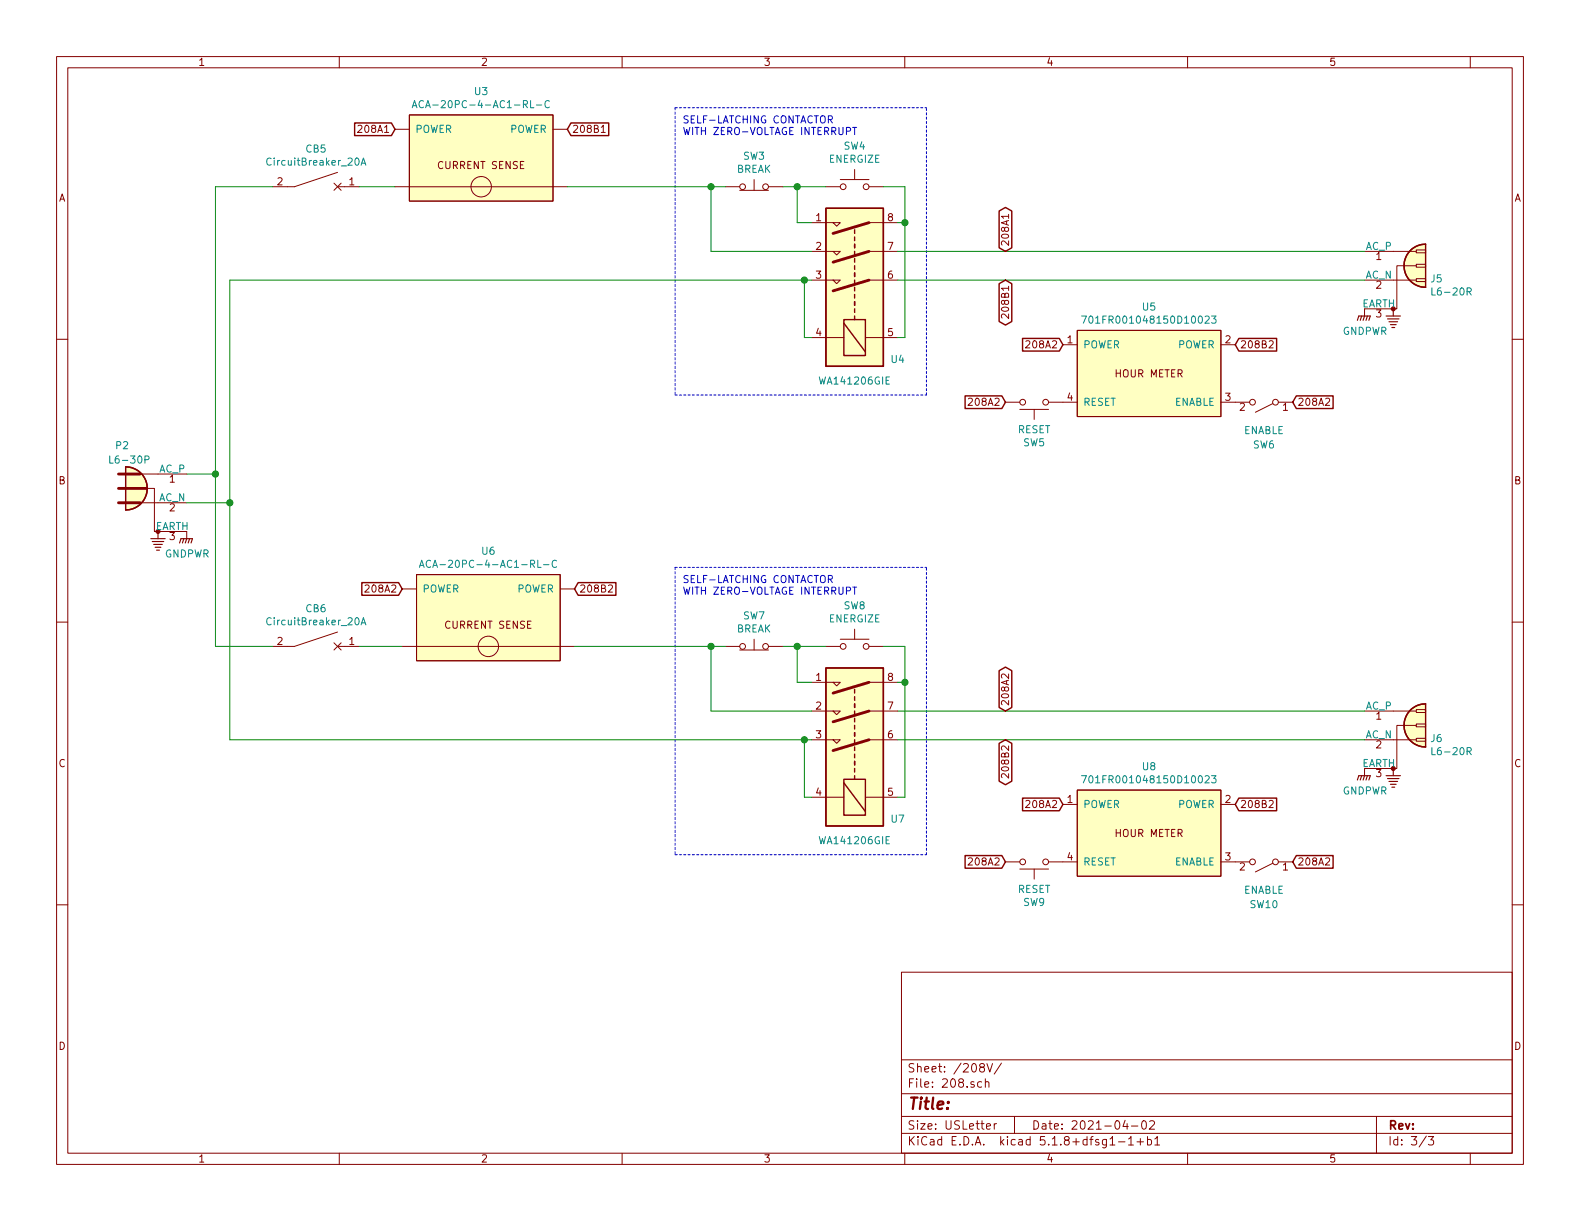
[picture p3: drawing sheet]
EESchema Schematic File Version 4
EELAYER 30 0
EELAYER END
$Descr USLetter 11000 8500
encoding utf-8
Sheet 3 3
Title ""
Date "2021-04-02"
Rev ""
Comp ""
Comment1 ""
Comment2 ""
Comment3 ""
Comment4 ""
$EndDescr
$Comp
L UWChem_Contactor:WA141206GIE U?
U 1 1
P 5950 2000
AR Path="/6067CC61/606A2AC0" Ref="U?"  Part="1" 
AR Path="/6067DEAB/606A2AC0" Ref="U?"  Part="1" 
AR Path="/6067E3D5/606A2AC0" Ref="U4"  Part="1" 
F 0 "U4" H 6250 1500 50  0000 C CNN
F 1 "WA141206GIE" H 5950 1350 50  0000 C CNN
F 2 "" H 4600 2450 50  0001 C CNN
F 3 "" H 4600 2450 50  0001 C CNN
	1    5950 2000
	1    0    0    -1  
$EndComp
$Comp
L Switch:SW_Push_Open SW?
U 1 1
P 5250 1300
AR Path="/6067CC61/606A2AC6" Ref="SW?"  Part="1" 
AR Path="/6067DEAB/606A2AC6" Ref="SW?"  Part="1" 
AR Path="/6067E3D5/606A2AC6" Ref="SW3"  Part="1" 
F 0 "SW3" H 5250 1515 50  0000 C CNN
F 1 "BREAK" H 5250 1424 50  0000 C CNN
F 2 "" H 5250 1500 50  0001 C CNN
F 3 "~" H 5250 1500 50  0001 C CNN
	1    5250 1300
	1    0    0    -1  
$EndComp
Wire Wire Line
	6300 1300 6150 1300
Wire Wire Line
	6300 2350 6250 2350
Wire Wire Line
	6250 1550 6300 1550
Wire Wire Line
	5650 1750 4950 1750
$Comp
L Connector:Conn_WallSocket_Earth J?
U 1 1
P 9700 5150
AR Path="/6067CC61/606A2AEE" Ref="J?"  Part="1" 
AR Path="/6067DEAB/606A2AEE" Ref="J?"  Part="1" 
AR Path="/6067E3D5/606A2AEE" Ref="J6"  Part="1" 
F 0 "J6" H 9955 5161 50  0000 L CNN
F 1 "L6-20R" H 9955 5070 50  0000 L CNN
F 2 "" H 9400 5250 50  0001 C CNN
F 3 "~" H 9400 5250 50  0001 C CNN
	1    9700 5150
	1    0    0    -1  
$EndComp
$Comp
L Connector:Conn_WallPlug_Earth P?
U 1 1
P 1000 3400
AR Path="/6067CC61/606A2B21" Ref="P?"  Part="1" 
AR Path="/6067E3D5/606A2B21" Ref="P2"  Part="1" 
F 0 "P2" H 850 3700 50  0000 C CNN
F 1 "L6-30P" H 900 3600 50  0000 C CNN
F 2 "" H 1400 3400 50  0001 C CNN
F 3 "~" H 1400 3400 50  0001 C CNN
	1    1000 3400
	1    0    0    -1  
$EndComp
$Comp
L power:GNDPWR #PWR?
U 1 1
P 1300 3700
AR Path="/6067CC61/606A2B2F" Ref="#PWR?"  Part="1" 
AR Path="/6067E3D5/606A2B2F" Ref="#PWR04"  Part="1" 
F 0 "#PWR04" H 1300 3500 50  0001 C CNN
F 1 "GNDPWR" H 1304 3546 50  0000 C CNN
F 2 "" H 1300 3650 50  0001 C CNN
F 3 "" H 1300 3650 50  0001 C CNN
	1    1300 3700
	1    0    0    -1  
$EndComp
Wire Wire Line
	5600 1950 5600 2350
Wire Wire Line
	5600 2350 5650 2350
Connection ~ 5600 1950
Wire Wire Line
	5600 1950 5650 1950
$Comp
L Switch:SW_Push SW?
U 1 1
P 5950 1300
AR Path="/6067CC61/606A2B39" Ref="SW?"  Part="1" 
AR Path="/6067DEAB/606A2B39" Ref="SW?"  Part="1" 
AR Path="/6067E3D5/606A2B39" Ref="SW4"  Part="1" 
F 0 "SW4" H 5950 1585 50  0000 C CNN
F 1 "ENERGIZE" H 5950 1494 50  0000 C CNN
F 2 "" H 5950 1500 50  0001 C CNN
F 3 "~" H 5950 1500 50  0001 C CNN
	1    5950 1300
	1    0    0    -1  
$EndComp
Wire Notes Line
	4700 750  6450 750 
Text Notes 4750 950  0    50   ~ 0
SELF-LATCHING CONTACTOR\nWITH ZERO-VOLTAGE INTERRUPT
Wire Wire Line
	5450 1300 5550 1300
Wire Wire Line
	6300 1300 6300 1550
Connection ~ 6300 1550
Wire Wire Line
	6300 1550 6300 2350
Wire Wire Line
	4950 1300 4950 1750
Wire Wire Line
	4950 1300 5050 1300
Wire Wire Line
	5550 1550 5550 1300
Wire Wire Line
	5550 1550 5650 1550
Connection ~ 5550 1300
Wire Wire Line
	5550 1300 5750 1300
Wire Notes Line
	4700 750  4700 2750
Wire Notes Line
	4700 2750 6450 2750
Wire Notes Line
	6450 2750 6450 750 
Connection ~ 4950 1300
$Comp
L ammeter:ACA-20PC-4-AC1-RL-C U?
U 1 1
P 3350 1100
AR Path="/6067CC61/606A2B51" Ref="U?"  Part="1" 
AR Path="/6067E3D5/606A2B51" Ref="U3"  Part="1" 
F 0 "U3" H 3350 1565 50  0000 C CNN
F 1 "ACA-20PC-4-AC1-RL-C" H 3350 1474 50  0000 C CNN
F 2 "" H 3350 1100 50  0001 C CNN
F 3 "" H 3350 1100 50  0001 C CNN
	1    3350 1100
	1    0    0    -1  
$EndComp
Wire Wire Line
	3950 1300 4950 1300
$Comp
L UWChem_Contactor:WA141206GIE U?
U 1 1
P 5950 5200
AR Path="/6067CC61/606B00DC" Ref="U?"  Part="1" 
AR Path="/6067DEAB/606B00DC" Ref="U?"  Part="1" 
AR Path="/6067E3D5/606B00DC" Ref="U7"  Part="1" 
F 0 "U7" H 6250 4700 50  0000 C CNN
F 1 "WA141206GIE" H 5950 4550 50  0000 C CNN
F 2 "" H 4600 5650 50  0001 C CNN
F 3 "" H 4600 5650 50  0001 C CNN
	1    5950 5200
	1    0    0    -1  
$EndComp
$Comp
L Switch:SW_Push_Open SW?
U 1 1
P 5250 4500
AR Path="/6067CC61/606B00E2" Ref="SW?"  Part="1" 
AR Path="/6067DEAB/606B00E2" Ref="SW?"  Part="1" 
AR Path="/6067E3D5/606B00E2" Ref="SW7"  Part="1" 
F 0 "SW7" H 5250 4715 50  0000 C CNN
F 1 "BREAK" H 5250 4624 50  0000 C CNN
F 2 "" H 5250 4700 50  0001 C CNN
F 3 "~" H 5250 4700 50  0001 C CNN
	1    5250 4500
	1    0    0    -1  
$EndComp
Wire Wire Line
	6300 4500 6150 4500
Wire Wire Line
	6300 5550 6250 5550
Wire Wire Line
	6250 4750 6300 4750
Wire Wire Line
	5650 4950 4950 4950
Wire Wire Line
	5600 5150 5600 5550
Wire Wire Line
	5600 5550 5650 5550
Wire Wire Line
	5600 5150 5650 5150
$Comp
L Switch:SW_Push SW?
U 1 1
P 5950 4500
AR Path="/6067CC61/606B00F0" Ref="SW?"  Part="1" 
AR Path="/6067DEAB/606B00F0" Ref="SW?"  Part="1" 
AR Path="/6067E3D5/606B00F0" Ref="SW8"  Part="1" 
F 0 "SW8" H 5950 4785 50  0000 C CNN
F 1 "ENERGIZE" H 5950 4694 50  0000 C CNN
F 2 "" H 5950 4700 50  0001 C CNN
F 3 "~" H 5950 4700 50  0001 C CNN
	1    5950 4500
	1    0    0    -1  
$EndComp
Wire Notes Line
	4700 3950 6450 3950
Text Notes 4750 4150 0    50   ~ 0
SELF-LATCHING CONTACTOR\nWITH ZERO-VOLTAGE INTERRUPT
Wire Wire Line
	5450 4500 5550 4500
Wire Wire Line
	6300 4500 6300 4750
Connection ~ 6300 4750
Wire Wire Line
	6300 4750 6300 5550
Wire Wire Line
	4950 4500 4950 4950
Wire Wire Line
	4950 4500 5050 4500
Wire Wire Line
	5550 4750 5550 4500
Wire Wire Line
	5550 4750 5650 4750
Connection ~ 5550 4500
Wire Wire Line
	5550 4500 5750 4500
Wire Notes Line
	4700 3950 4700 5950
Wire Notes Line
	4700 5950 6450 5950
Wire Notes Line
	6450 5950 6450 3950
Connection ~ 5600 5150
$Comp
L Device:CircuitBreaker_1P CB6
U 1 1
P 2200 4500
F 0 "CB6" V 1935 4500 50  0000 C CNN
F 1 "CircuitBreaker_20A" V 2026 4500 50  0000 C CNN
F 2 "" H 2200 4500 50  0001 C CNN
F 3 "~" H 2200 4500 50  0001 C CNN
	1    2200 4500
	0    1    1    0   
$EndComp
$Comp
L ammeter:ACA-20PC-4-AC1-RL-C U?
U 1 1
P 3400 4300
AR Path="/6067CC61/606D0C44" Ref="U?"  Part="1" 
AR Path="/6067E3D5/606D0C44" Ref="U6"  Part="1" 
F 0 "U6" H 3400 4765 50  0000 C CNN
F 1 "ACA-20PC-4-AC1-RL-C" H 3400 4674 50  0000 C CNN
F 2 "" H 3400 4300 50  0001 C CNN
F 3 "" H 3400 4300 50  0001 C CNN
	1    3400 4300
	1    0    0    -1  
$EndComp
Wire Wire Line
	4000 4500 4950 4500
Connection ~ 4950 4500
$Comp
L Device:CircuitBreaker_1P CB5
U 1 1
P 2200 1300
F 0 "CB5" V 1935 1300 50  0000 C CNN
F 1 "CircuitBreaker_20A" V 2026 1300 50  0000 C CNN
F 2 "" H 2200 1300 50  0001 C CNN
F 3 "~" H 2200 1300 50  0001 C CNN
	1    2200 1300
	0    1    1    0   
$EndComp
Wire Wire Line
	2800 4500 2500 4500
Wire Wire Line
	1300 3300 1500 3300
Wire Wire Line
	1500 1300 1900 1300
Wire Wire Line
	1500 3300 1500 4500
Wire Wire Line
	1500 4500 1900 4500
Connection ~ 1500 3300
Wire Wire Line
	1300 3500 1600 3500
Wire Wire Line
	1600 1950 5600 1950
Wire Wire Line
	1600 3500 1600 5150
Wire Wire Line
	1600 5150 5600 5150
Connection ~ 1600 3500
Wire Wire Line
	2500 1300 2750 1300
Wire Wire Line
	6250 4950 9500 4950
Wire Wire Line
	9500 5150 6250 5150
$Comp
L Connector:Conn_WallSocket_Earth J?
U 1 1
P 9700 1950
AR Path="/6067CC61/6071FC55" Ref="J?"  Part="1" 
AR Path="/6067DEAB/6071FC55" Ref="J?"  Part="1" 
AR Path="/6067E3D5/6071FC55" Ref="J5"  Part="1" 
F 0 "J5" H 9955 1961 50  0000 L CNN
F 1 "L6-20R" H 9955 1870 50  0000 L CNN
F 2 "" H 9400 2050 50  0001 C CNN
F 3 "~" H 9400 2050 50  0001 C CNN
	1    9700 1950
	1    0    0    -1  
$EndComp
Wire Wire Line
	9500 1750 6250 1750
Wire Wire Line
	6250 1950 9500 1950
$Comp
L power:GNDPWR #PWR03
U 1 1
P 9500 2150
F 0 "#PWR03" H 9500 1950 50  0001 C CNN
F 1 "GNDPWR" H 9504 1996 50  0000 C CNN
F 2 "" H 9500 2100 50  0001 C CNN
F 3 "" H 9500 2100 50  0001 C CNN
	1    9500 2150
	1    0    0    -1  
$EndComp
$Comp
L power:GNDPWR #PWR05
U 1 1
P 9500 5350
F 0 "#PWR05" H 9500 5150 50  0001 C CNN
F 1 "GNDPWR" H 9504 5196 50  0000 C CNN
F 2 "" H 9500 5300 50  0001 C CNN
F 3 "" H 9500 5300 50  0001 C CNN
	1    9500 5350
	1    0    0    -1  
$EndComp
Text GLabel 7000 1750 1    50   BiDi ~ 0
208A1
Text GLabel 7000 1950 3    50   BiDi ~ 0
208B1
Text GLabel 7000 4950 1    50   BiDi ~ 0
208A2
Text GLabel 7000 5150 3    50   BiDi ~ 0
208B2
Text GLabel 2800 4100 0    50   Input ~ 0
208A2
Text GLabel 4000 4100 2    50   Input ~ 0
208B2
Text GLabel 3950 900  2    50   Input ~ 0
208B1
Text GLabel 2750 900  0    50   Input ~ 0
208A1
$Comp
L hourmeter:701FR001048150D10023 U8
U 1 1
P 8000 5800
F 0 "U8" H 8000 6265 50  0000 C CNN
F 1 "701FR001048150D10023" H 8000 6174 50  0000 C CNN
F 2 "" H 8000 5800 50  0001 C CNN
F 3 "" H 8000 5800 50  0001 C CNN
	1    8000 5800
	1    0    0    -1  
$EndComp
Text GLabel 7400 5600 0    50   Input ~ 0
208A2
Text GLabel 8600 5600 2    50   Input ~ 0
208B2
$Comp
L Switch:SW_Push SW?
U 1 1
P 7200 6000
AR Path="/6067CC61/6074A60C" Ref="SW?"  Part="1" 
AR Path="/6067DEAB/6074A60C" Ref="SW?"  Part="1" 
AR Path="/6067E3D5/6074A60C" Ref="SW9"  Part="1" 
F 0 "SW9" H 7200 6285 50  0000 C CNN
F 1 "RESET" H 7200 6194 50  0000 C CNN
F 2 "" H 7200 6200 50  0001 C CNN
F 3 "~" H 7200 6200 50  0001 C CNN
	1    7200 6000
	1    0    0    1   
$EndComp
Text GLabel 7000 6000 0    50   Input ~ 0
208A2
Text GLabel 9000 6000 2    50   Input ~ 0
208A2
$Comp
L Switch:SW_SPST SW10
U 1 1
P 8800 6000
F 0 "SW10" H 8800 6300 50  0000 C CNN
F 1 "ENABLE" H 8800 6200 50  0000 C CNN
F 2 "" H 8800 6000 50  0001 C CNN
F 3 "~" H 8800 6000 50  0001 C CNN
	1    8800 6000
	-1   0    0    1   
$EndComp
$Comp
L hourmeter:701FR001048150D10023 U5
U 1 1
P 8000 2600
F 0 "U5" H 8000 3065 50  0000 C CNN
F 1 "701FR001048150D10023" H 8000 2974 50  0000 C CNN
F 2 "" H 8000 2600 50  0001 C CNN
F 3 "" H 8000 2600 50  0001 C CNN
	1    8000 2600
	1    0    0    -1  
$EndComp
Text GLabel 7400 2400 0    50   Input ~ 0
208A2
Text GLabel 8600 2400 2    50   Input ~ 0
208B2
$Comp
L Switch:SW_Push SW?
U 1 1
P 7200 2800
AR Path="/6067CC61/60769A2D" Ref="SW?"  Part="1" 
AR Path="/6067DEAB/60769A2D" Ref="SW?"  Part="1" 
AR Path="/6067E3D5/60769A2D" Ref="SW5"  Part="1" 
F 0 "SW5" H 7200 3085 50  0000 C CNN
F 1 "RESET" H 7200 2994 50  0000 C CNN
F 2 "" H 7200 3000 50  0001 C CNN
F 3 "~" H 7200 3000 50  0001 C CNN
	1    7200 2800
	1    0    0    1   
$EndComp
Text GLabel 7000 2800 0    50   Input ~ 0
208A2
Text GLabel 9000 2800 2    50   Input ~ 0
208A2
$Comp
L Switch:SW_SPST SW6
U 1 1
P 8800 2800
F 0 "SW6" H 8800 3100 50  0000 C CNN
F 1 "ENABLE" H 8800 3000 50  0000 C CNN
F 2 "" H 8800 2800 50  0001 C CNN
F 3 "~" H 8800 2800 50  0001 C CNN
	1    8800 2800
	-1   0    0    1   
$EndComp
Wire Wire Line
	1500 1300 1500 3300
Wire Wire Line
	1600 1950 1600 3500
$EndSCHEMATC
